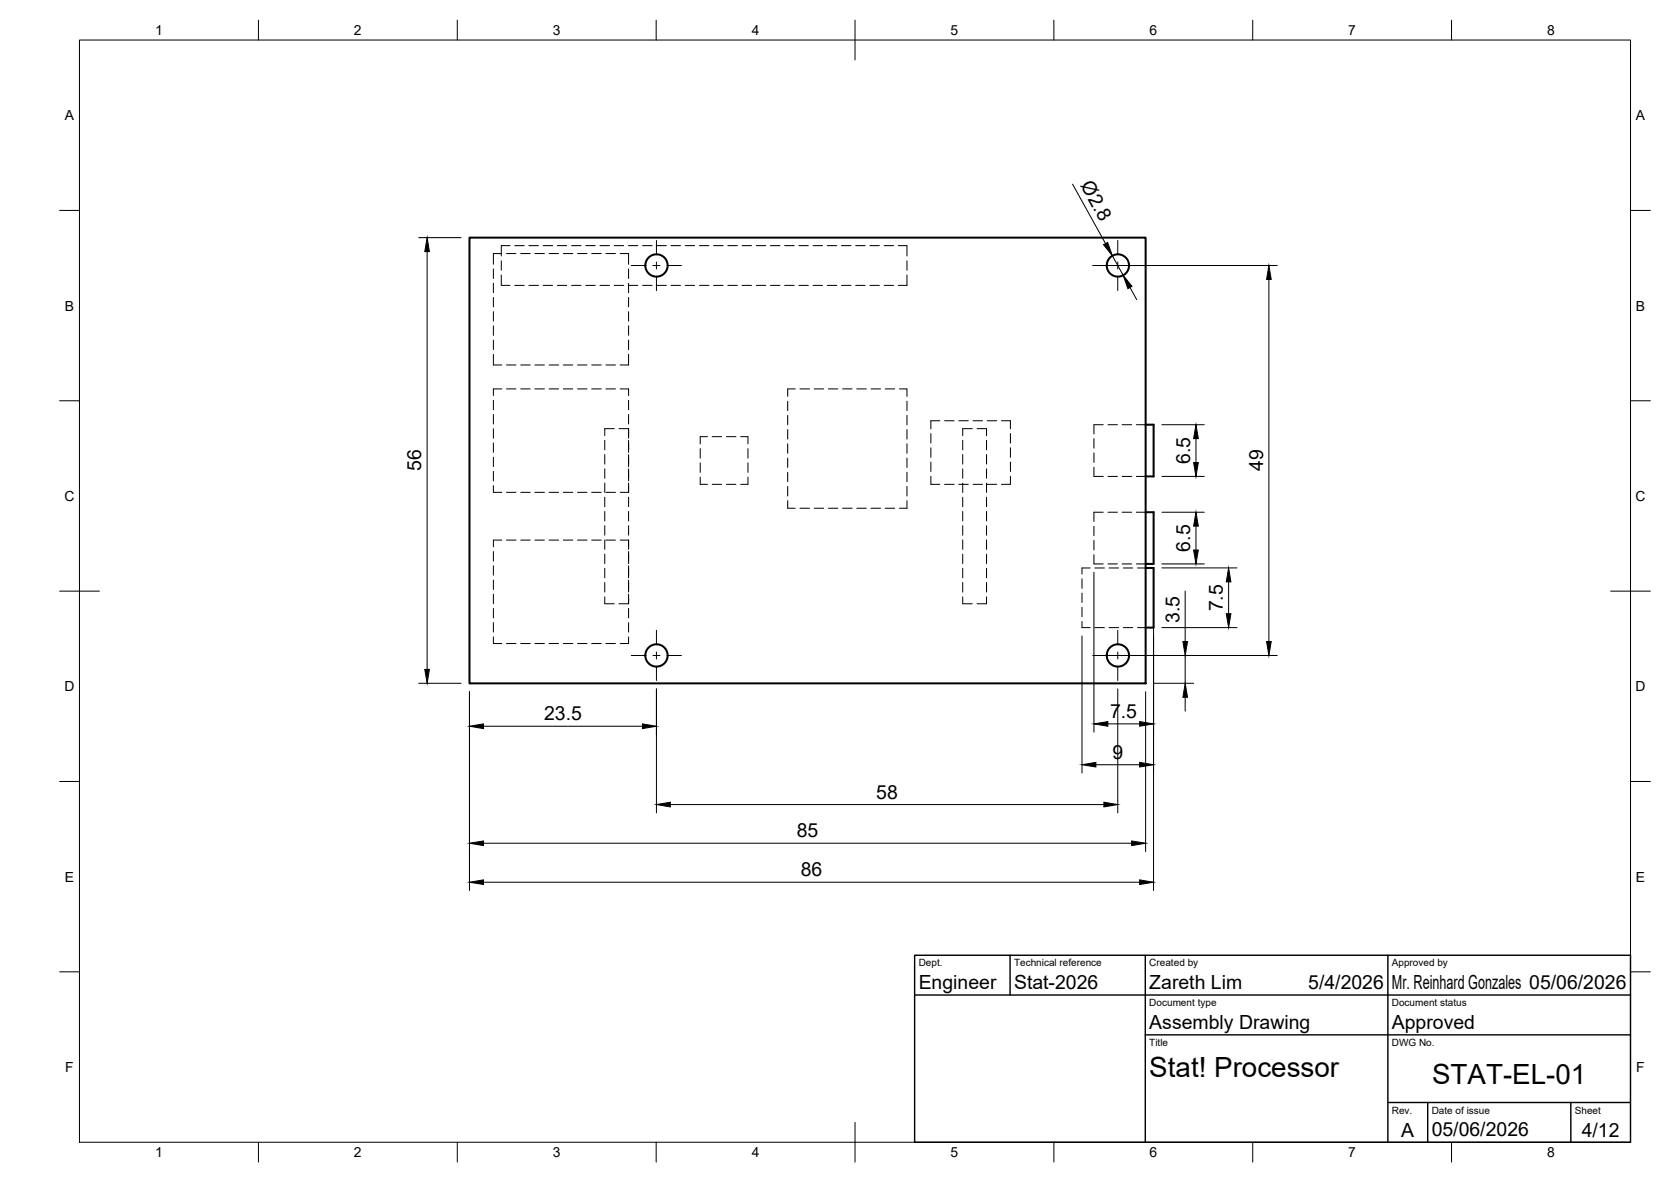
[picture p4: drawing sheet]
<svg xmlns="http://www.w3.org/2000/svg" width="420mm" height="297mm" viewBox="0 0 420 297" stroke-linecap="round" stroke-linejoin="round" font-family="sans-serif">
<!-- layer: Visible -->
<g fill="none" stroke="#000" stroke-width=".51">
<path d="M118 59.7h170.1v112h-170.1zM288.1 106.7h2v13h-2M288.1 128.7h2v13h-2M288.1 142.7h2v15h-2"/>
<circle cx="165.1" cy="66.7" r="2.8"/>
<circle cx="281.1" cy="66.7" r="2.8"/>
<circle cx="165.1" cy="164.7" r="2.8"/>
<circle cx="281.1" cy="164.7" r="2.8"/>
</g>
<!-- layer: Hidden -->
<g fill="none" stroke="#000" stroke-width=".25">
<path d="M124.1 67.6v2.4M124.1 71.2v2.4M124.1 74.7v2.4M124.1 78.3v2.4M126 65.5v2.4M126 69.1v2.6h2.2M126.2 63.7h-2.1v2.7M127.4 63.7h2.3M128.2 61.7h-2.2v2.6M129.4 61.7h2.4M129.4 71.7h2.4M130.9 63.7h2.4"/>
<path d="M133 71.7h2.4M133 61.7h2.4M134.5 63.7h2.4M136.6 71.7h2.4M136.6 61.7h2.4M138.1 63.7h2.4M140.1 61.7h2.4M140.1 71.7h2.4M141.6 63.7h2.4M143.7 61.7h2.4M143.7 71.7h2.4M145.2 63.7h2.4"/>
<path d="M147.3 71.7h2.4M147.3 61.7h2.4M148.8 63.7h2.4M150.9 71.7h2.3M150.9 61.7h2.3M152.4 63.7h2.3M154.4 61.7h2.4M154.4 71.7h2.4M155.9 63.7h2.2v2.7M158 61.7h2.4M158 71.7h2.4M158.1 67.6v2.4"/>
<path d="M158.1 71.2v2.4M158.1 74.7v2.4M158.1 78.3v2.4M161.6 71.7h2.4M161.6 61.7h2.4M165.1 71.7h2.4M165.1 61.7h2.4M168.7 61.7h2.4M168.7 71.7h2.4M172.3 61.7h2.4M172.3 71.7h2.4M175.9 61.7h2.3"/>
<path d="M175.9 71.7h2.3M179.4 71.7h2.4M179.4 61.7h2.4M183 71.7h2.4M183 61.7h2.4M186.6 61.7h2.4M186.6 71.7h2.4M190.2 61.7h2.3M190.2 71.7h2.3M193.7 71.7h2.4M193.7 61.7h2.4M197.3 71.7h2.4"/>
<path d="M197.3 61.7h2.4M200.9 61.7h2.3M200.9 71.7h2.3M204.4 61.7h2.4M204.4 71.7h2.4M208 71.7h2.4M208 61.7h2.4M211.6 71.7h2.4M211.6 61.7h2.4M215.2 61.7h2.3M215.2 71.7h2.3M218.7 61.7h2.4"/>
<path d="M218.7 71.7h2.4M222.3 71.7h2.4M222.3 61.7h2.4M225.9 61.7h2.1v2.6M228 65.5v2.4M228 69.1v2.6h-2.1M124.1 81.9v2.4M124.1 85.5v2.3M124.1 89v2.7h2.1M126.2 97.7h-2.1v1.7M127.4 97.7h2.3M127.4 91.7h2.3"/>
<path d="M130.9 97.7h2.4M130.9 91.7h2.4M134.5 91.7h2.4M134.5 97.7h2.4M138.1 91.7h2.4M138.1 97.7h2.4M141.6 97.7h2.4M141.6 91.7h2.4M145.2 97.7h2.4M145.2 91.7h2.4M148.8 91.7h2.4M148.8 97.7h2.4"/>
<path d="M152.4 91.7h2.3M152.4 97.7h2.3M155.9 97.7h2.2v1.7M158.1 81.9v2.4M158.1 85.5v2.3M158.1 89v2.7h-2.2M200 97.7h-1.9v1.9M201.1 97.7h2.4M204.7 97.7h2.4M208.3 97.7h2.4M211.9 97.7h2.3M215.4 97.7h2.4"/>
<path d="M219 97.7h2.4M222.6 97.7h2.4M226.2 97.7h1.8v1.9M124.1 100.6v2.4M124.1 104.2v2.4M124.1 107.7v2.4M124.1 111.3v2.4M124.1 114.9v2.4M124.1 118.5v2.3M152.1 110.7v2.4M152.1 114.2v2.4M152.1 117.8v2.4"/>
<path d="M154.5 107.7h-2.4v1.8M155.6 107.7h2.5v2.4M158.1 100.6v2.4M158.1 104.2v2.4M158.1 110.7v3M158.1 114.2v3.1M158.1 117.8v3M176.1 119.9v1.8h1.8M176.1 112.7v2.4M176.1 116.3v2.4M177.9 109.7h-1.8v1.9M179.1 109.7h2.4"/>
<path d="M182.6 109.7h2.4M186.2 109.7h1.9v1.9M188.1 119.9v1.8h-1.9M188.1 112.7v2.4M188.1 116.3v2.4M198.1 100.8v2.4M198.1 104.4v2.4M198.1 108v2.3M198.1 111.5v2.4M198.1 115.1v2.4M198.1 118.7v2.4M228 100.8v2.4"/>
<path d="M228 104.4v2.4M228 108v2.3M228 111.5v2.4M228 115.1v2.4M228 118.7v2.4M234.1 109v2.3M234.1 112.5v2.4M234.1 116.1v2.4M234.1 119.7v2h2.2M236.3 105.7h-2.2v2.1M237.5 105.7h2.4M241.1 105.7h2.4"/>
<path d="M242.1 110.7v2.4M242.1 114.2v2.4M242.1 117.8v2.4M244.5 107.7h-2.4v1.8M244.7 105.7h2.3M245.7 107.7h2.4v1.8M248.1 110.7v2.4M248.1 114.2v2.4M248.1 117.8v2.4M248.2 105.7h2.4M251.8 105.7h2.3v2.1M254.1 119.7v2h-2.3"/>
<path d="M254.1 109v2.3M254.1 112.5v2.4M254.1 116.1v2.4M275.1 110.2v2.4M275.1 113.8v2.4M275.1 117.4v2.3h2.3M277.4 106.7h-2.3v2.4M278.6 106.7h2.4M278.6 119.7h2.4M282.2 119.7h2.3M282.2 106.7h2.3M285.7 119.7h2.4"/>
<path d="M285.7 106.7h2.4M124.1 122v1.7h2.1M124.1 138.6v2.4M126.2 135.7h-2.1v1.7M127.4 135.7h2.3M127.4 123.7h2.3M130.9 135.7h2.4M130.9 123.7h2.4M134.5 123.7h2.4M134.5 135.7h2.4M138.1 123.7h2.4M138.1 135.7h2.4"/>
<path d="M141.6 135.7h2.4M141.6 123.7h2.4M145.2 135.7h2.4M145.2 123.7h2.4M148.8 123.7h2.4M148.8 135.7h2.4M152.1 121.4v2.4M152.1 125v2.3M152.1 128.5v2.4M152.1 132.1v2.4M152.1 135.7v2.4M152.1 139.3v2.3"/>
<path d="M152.4 123.7h2.3M152.4 135.7h2.3M155.9 135.7h2.2v2.4M155.9 123.7h2.2M158.1 121.4v2.4M158.1 125v2.3M158.1 128.5v2.4M158.1 132.1v2.4M158.1 138.6v3M179.1 121.7h2.4M182.6 121.7h2.4M198.1 122.2v2.4"/>
<path d="M198.1 125.8v1.9h1.9M201.1 127.7h2.4M204.7 127.7h2.4M208.3 127.7h2.4M211.9 127.7h2.3M215.4 127.7h2.4M219 127.7h2.4M222.6 127.7h2.4M228 125.8v1.9h-1.8M228 122.2v2.4M237.5 121.7h2.4M241.1 121.7h2.4"/>
<path d="M242.1 121.4v2.4M242.1 125v2.3M242.1 128.5v2.4M242.1 132.1v2.4M242.1 135.7v2.4M242.1 139.3v2.3M244.7 121.7h2.3M248.1 121.4v2.4M248.1 125v2.3M248.1 128.5v2.4M248.1 132.1v2.4M248.1 135.7v2.4"/>
<path d="M248.1 139.3v2.3M248.2 121.7h2.4M275.1 132.3v2.3M275.1 135.8v2.4M275.1 139.4v2.3h2.3M277.4 128.7h-2.3v2.3M278.6 128.7h2.4M282.2 128.7h2.3M285.7 128.7h2.4M124.1 142.2v2.4M124.1 145.8v2.3M124.1 149.3v2.4"/>
<path d="M124.1 152.9v2.4M124.1 156.5v2.3M152.1 150v1.7h2.4M152.1 142.8v2.4M152.1 146.4v2.4M158.1 142.2v3M158.1 145.8v3M158.1 149.3v2.4h-2.5M158.1 152.9v2.4M158.1 156.5v2.3M242.1 142.8v2.4M242.1 146.4v2.4"/>
<path d="M242.1 150v1.7h2.4M248.1 150v1.7h-2.4M248.1 142.8v2.4M248.1 146.4v2.4M272.1 145.5v2.4M272.1 149v2.4M272.1 152.6v2.4M272.1 156.2v1.5h2M274.1 142.7h-2v1.6M275.3 157.7h2.4M275.3 142.7h2.4M278.6 141.7h2.4"/>
<path d="M278.9 157.7h2.4M278.9 142.7h2.4M282.2 141.7h2.3M282.4 142.7h2.4M282.4 157.7h2.4M285.7 141.7h2.4M286 142.7h2.1M286 157.7h2.1M124.1 160v1.7h2.1M127.4 161.7h2.3M130.9 161.7h2.4M134.5 161.7h2.4"/>
<path d="M138.1 161.7h2.4M141.6 161.7h2.4M145.2 161.7h2.4M148.8 161.7h2.4M152.4 161.7h2.3M158.1 160v1.7h-2.2"/>
</g>
<!-- layer: BORDER -->
<g fill="none" stroke="#000" stroke-width=".25">
<path d="M20 10.1h390v276.9h-390zM65 5.1v5M115 5.1v5M165 5.1v5M215 5.1v10M265 5.1v5M315 5.1v5M365 5.1v5M15 52.9h5M410 52.9h5M15 100.7h5M410 100.7h5"/>
<path d="M15 148.6h10M405 148.6h10M15 196.4h5M410 196.4h5M15 244.2h5M410 244.2h5M65 287v5M115 287v5M165 287v5M215 282.1v9.9M265 287v5M315 287v5"/>
<path d="M365 287v5"/>
</g>
<!-- layer: TITLEBLOCK -->
<path d="M230 250h180M230 240.1h180v46.9h-180zM254 240.1v9.9M288 240.1v46.9M349 240.1v46.9M288 260.1h122M349 277.1h61M359 277.1v9.9M395 277.1v9.9" fill="none" stroke="#000" stroke-width=".36"/>
<!-- layer: Smart Centers -->
<g fill="none" stroke="#000" stroke-width=".25">
<path d="M158.7 66.7h3.7M164.2 66.7h1.7M165.1 60.4v3.6M165.1 65.8v1.8M165.1 69.4v3.6M167.7 66.7h3.6M274.7 66.7h3.7M280.2 66.7h1.7M281.1 60.4v3.6M281.1 65.8v1.8M281.1 69.4v3.6M283.7 66.7h3.7"/>
<path d="M165.1 158.4v3.6M281.1 158.4v3.6M158.7 164.7h3.7M164.2 164.7h1.7M165.1 163.8v1.8M165.1 167.4v3.6M167.7 164.7h3.6M274.7 164.7h3.7M280.2 164.7h1.7M281.1 163.8v1.8M281.1 167.4v3.6M283.7 164.7h3.7"/>
</g>
<!-- layer: FD_Dimensions -->
<g fill="none" stroke="#000" stroke-width=".25">
<path d="M105.3 59.7h10.7M269.7 46.3l8.3 14.9M107.4 63.2v105M276.9 66.7h44.2M279.7 64.3l2.7 4.9M284.1 72.2l1.7 3.1M319 70.2v91M292.1 119.7h10.7M292.1 106.7h10.7M300.7 110.2v6M292.1 128.7h10.7M300.7 132.2v6"/>
<path d="M272.1 159.8v34.5M275.1 143.8v40.2M290 143.8v80M292.1 157.7h18.9M292.1 142.7h18.9M292.1 141.7h10.7M298 148.5v12.7M308.9 146.2v8M105.3 171.7h10.7M118 173.8v50M165.1 173.1v31.2M276.9 164.7h44.2"/>
<path d="M281.1 173.1v31.2M288.1 173.8v40.2M290.2 171.7h9.9M298 164.7v7M298 175.2v3.5M121.6 182.5h39.9M275.5 192.2h11.1M278.6 181.9h8M121.6 211.9h162.9M168.6 202.2h109M121.6 221.7h165"/>
</g>
<g fill="#000" stroke="#000" stroke-width=".25">
<path d="M107.4 59.7l.6 3.5h-1.2zM277.5 61.5l1-.6 1.2 3.4zM282.4 69.2l2.2 2.8-1 .5zM319 66.7l.6 3.5h-1.1zM300.1 116.2h1.2l-.6 3.5zM300.7 106.7l.6 3.5h-1.2zM300.1 138.2h1.2l-.6 3.5zM300.7 128.7l.6 3.5h-1.2zM308.3 154.2h1.2l-.6 3.5zM308.9 142.7l.6 3.5h-1.2zM106.8 168.2h1.2l-.6 3.5zM298 171.7l.6 3.5h-1.2z"/>
<path d="M297.4 161.2h1.2l-.6 3.5zM318.5 161.2h1.1l-.6 3.5zM118 182.5l3.6-.6v1.2zM161.5 181.9l3.6 .6-3.6 .6zM272.1 192.2l3.4-.6v1.2zM275.1 181.9l3.5-.6v1.2zM286.6 191.6l3.4 .6-3.4 .6zM286.6 181.3l3.4 .6-3.4 .6zM118 211.9l3.6-.6v1.2zM165.1 202.2l3.5-.6v1.2zM277.6 201.6l3.5 .6-3.5 .6zM284.5 211.3l3.6 .6-3.6 .6z"/>
<path d="M118 221.7l3.6-.6v1.2zM286.6 221.1l3.4 .6-3.4 .6z"/>
</g>
<g font-size="7">
<text x="289" y="270.6">Stat! Processor</text>
<text x="360.1" y="272.3">STAT-EL-01</text>
</g>
<g font-size="4.9">
<text x="271.6" y="46.6" transform="rotate(61 271.6 46.6)">Ø2.8</text>
<text x="105.9" y="118.4" transform="rotate(-90 105.9 118.4)">56</text>
<text x="299.3" y="116.6" transform="rotate(-90 299.3 116.6)">6.5</text>
<text x="317.6" y="118.4" transform="rotate(-90 317.6 118.4)">49</text>
<text x="299.3" y="138.6" transform="rotate(-90 299.3 138.6)">6.5</text>
<text x="307.5" y="153.6" transform="rotate(-90 307.5 153.6)">7.5</text>
<text x="296.5" y="156.5" transform="rotate(-90 296.5 156.5)">3.5</text>
<text x="136.8" y="181">23.5</text>
<text x="279.1" y="180.5">7.5</text>
<text x="279.7" y="190.7">9</text>
<text x="220.3" y="200.7">58</text>
<text x="200.3" y="210.4">85</text>
<text x="201.3" y="220.2">86</text>
<text x="231" y="248.5">Engineer</text>
<text x="255" y="248.5">Stat-2026</text>
<text x="289" y="248.5">Zareth Lim</text>
<text x="329" y="248.5">5/4/2026</text>
<text x="350" y="248.5">Mr. Reinhard Gonzales 05/06/2026</text>
<text x="289" y="258.6">Assembly Drawing</text>
<text x="350" y="258.6">Approved</text>
<text x="352.3" y="285.7">A</text>
<text x="360" y="285.5">05/06/2026</text>
<text x="397.7" y="285.7">4/12</text>
</g>
<g font-size="3.5">
<text x="39" y="8.8">1</text>
<text x="89" y="8.8">2</text>
<text x="139" y="8.8">3</text>
<text x="189" y="8.8">4</text>
<text x="239" y="8.8">5</text>
<text x="289" y="8.8">6</text>
<text x="339" y="8.8">7</text>
<text x="389" y="8.8">8</text>
<text x="16.3" y="30.2">A</text>
<text x="411.3" y="30.2">A</text>
<text x="16.3" y="78">B</text>
<text x="411.3" y="78">B</text>
<text x="16.2" y="125.9">C</text>
<text x="411.2" y="125.9">C</text>
<text x="16.2" y="173.7">D</text>
<text x="411.2" y="173.7">D</text>
<text x="16.3" y="221.6">E</text>
<text x="411.3" y="221.6">E</text>
<text x="16.4" y="269.4">F</text>
<text x="411.4" y="269.4">F</text>
<text x="39" y="290.8">1</text>
<text x="89" y="290.8">2</text>
<text x="139" y="290.8">3</text>
<text x="189" y="290.8">4</text>
<text x="239" y="290.8">5</text>
<text x="289" y="290.8">6</text>
<text x="339" y="290.8">7</text>
<text x="389" y="290.8">8</text>
</g>
<g font-size="2.5">
<text x="231" y="242.9">Dept.</text>
<text x="255" y="242.9">Technical reference</text>
<text x="289" y="242.9">Created by</text>
<text x="350" y="242.9">Approved by</text>
<text x="289" y="252.8">Document type</text>
<text x="350" y="252.8">Document status</text>
<text x="289" y="262.9">Title</text>
<text x="350" y="262.9">DWG No.</text>
<text x="350" y="279.9">Rev.</text>
<text x="360" y="279.9">Date of issue</text>
<text x="396" y="279.9">Sheet</text>
</g>
</svg>
